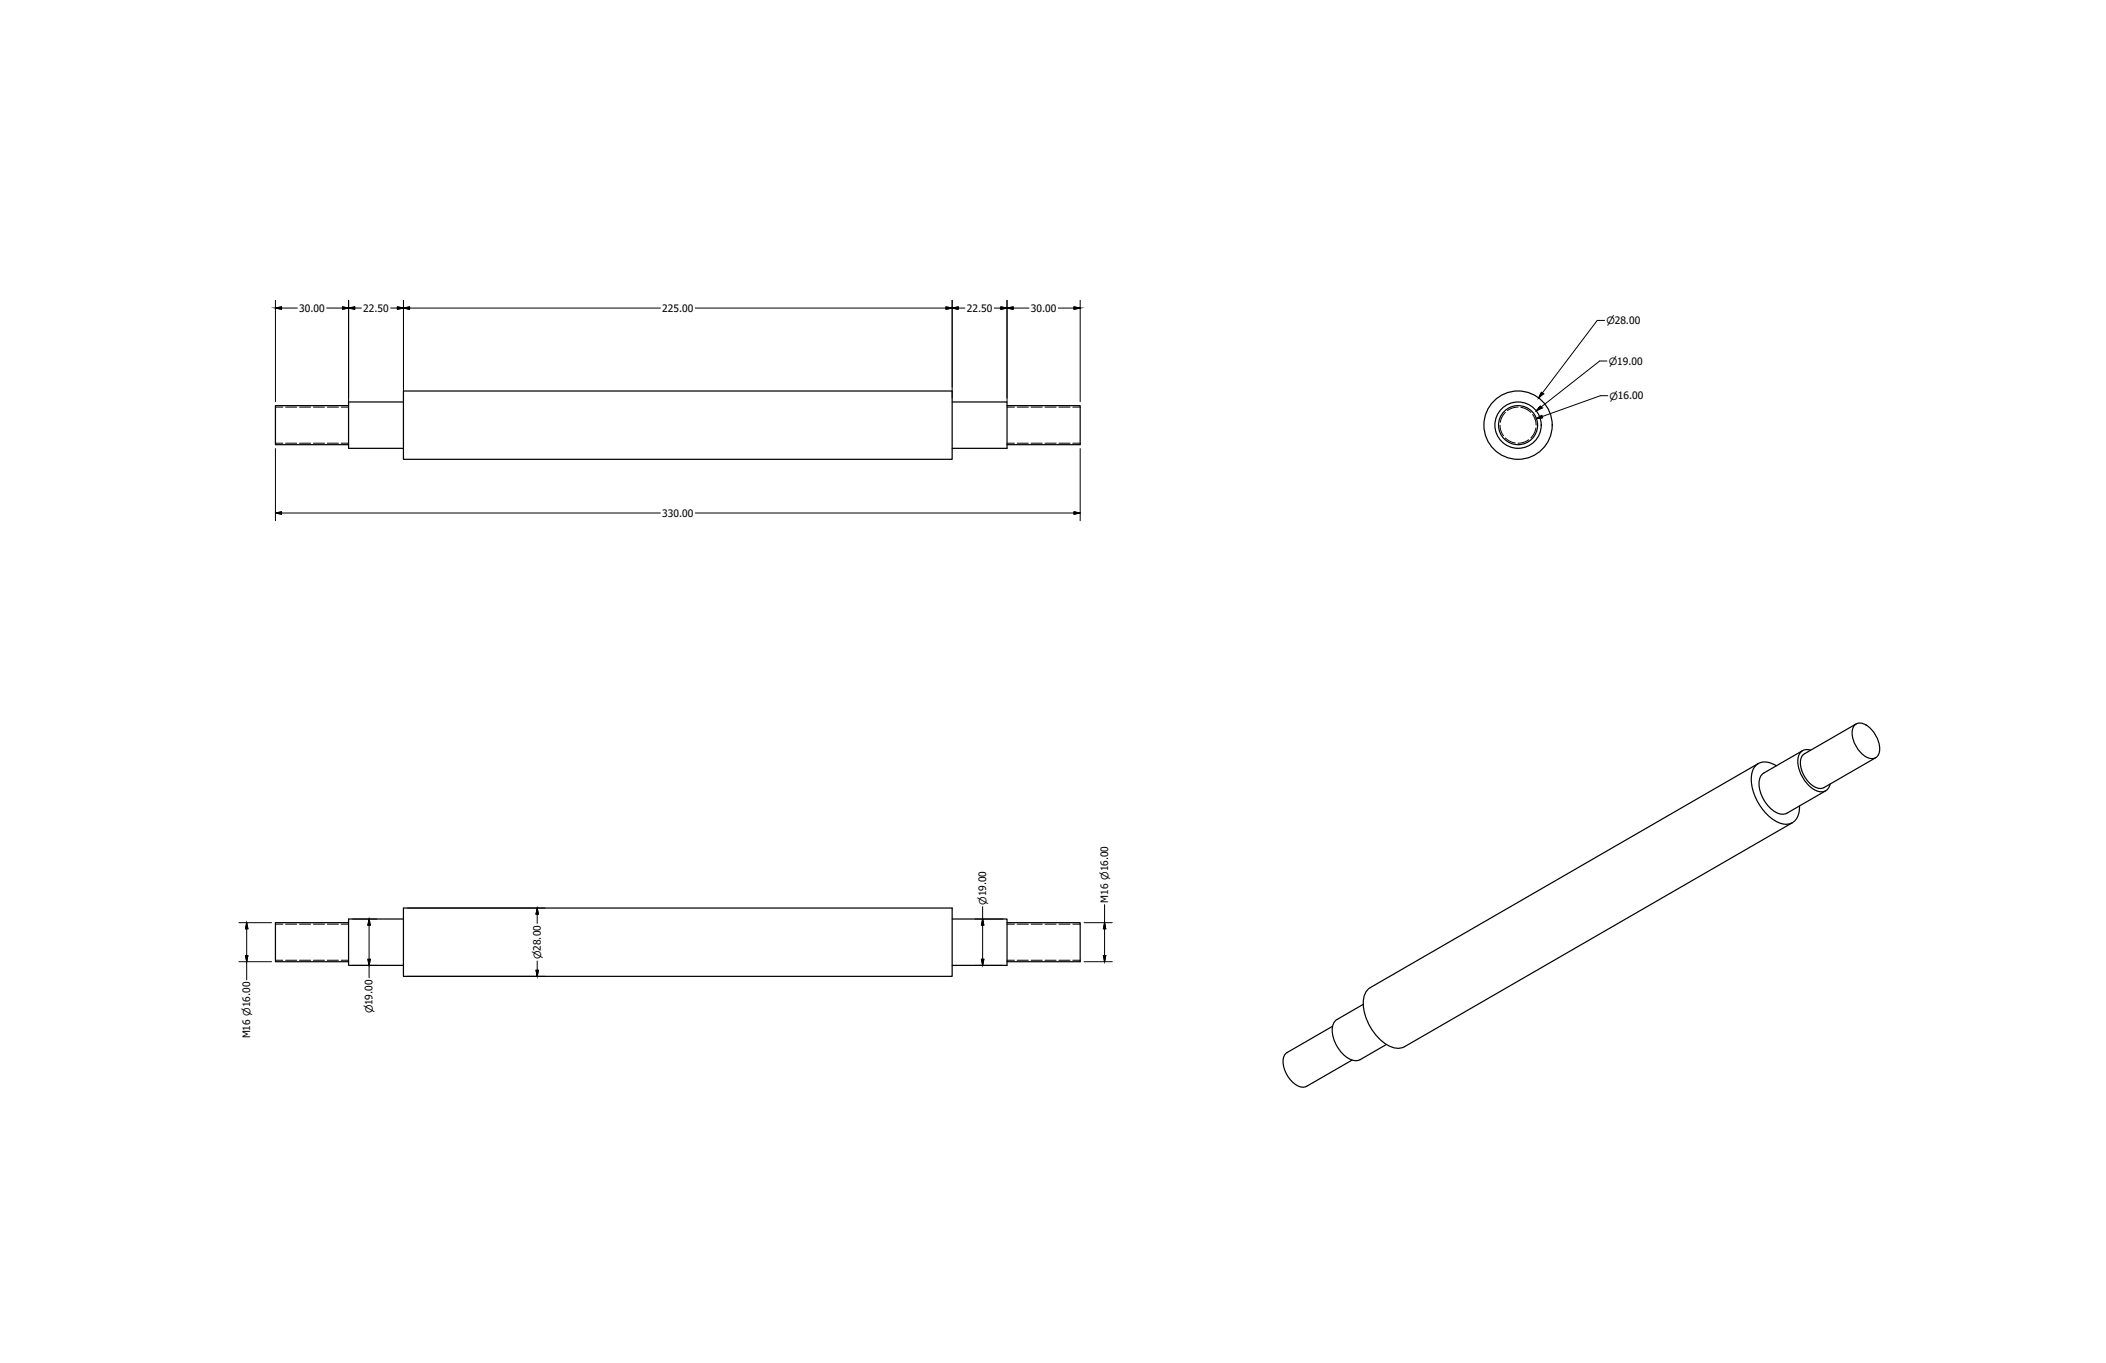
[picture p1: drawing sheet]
<svg xmlns="http://www.w3.org/2000/svg" width="864mm" height="559mm" viewBox="0 0 864 559" stroke-linecap="round" stroke-linejoin="round" font-family="sans-serif">
<!-- layer: Hidden Narrow (ANSI) -->
<g fill="none" stroke="#000" stroke-width=".41">
<path d="M112.9 166.9h3.1M117.1 166.9h4.6M122.8 166.9h4.6M128.5 166.9h4.6M134.2 166.9h4.6M139.9 166.9h3M413 166.9h3M417.1 166.9h4.6M422.8 166.9h4.6M428.5 166.9h4.6M434.2 166.9h4.6M439.9 166.9h3"/>
<path d="M615.1 174.3a7.4 7.4 0 0 0 1.4 4.4M617.3 169.1l-.2 .2a7.5 7.5 0 0 0-1.9 3.9M617.3 179.5l.2 .2a7.5 7.5 0 0 0 3.9 1.9M622.5 166.9a7.4 7.4 0 0 0-4.3 1.4M623.7 167a7.3 7.3 0 0 1 4 2.1M628.5 170l.1 .1a7.4 7.4 0 0 1 1.3 4.2M629.8 175.5a7.4 7.4 0 0 1-2 4M112.9 181.7h3.1M117.1 181.7h4.6M122.8 181.7h4.6M128.5 181.7h4.6M134.2 181.7h4.6"/>
<path d="M139.9 181.7h3M413 181.7h3M417.1 181.7h4.6M422.8 181.7h4.6M428.5 181.7h4.6M434.2 181.7h4.6M439.9 181.7h3M626.9 180.3l-.2 .1a7.4 7.4 0 0 1-4.2 1.3M112.9 378.9h3.1M117.1 378.9h4.6M122.8 378.9h4.6M128.5 378.9h4.6"/>
<path d="M134.2 378.9h4.6M139.9 378.9h3M413 378.9h3M417.1 378.9h4.6M422.8 378.9h4.6M428.5 378.9h4.6M434.2 378.9h4.6M439.9 378.9h3M112.9 393.7h3.1M117.1 393.7h4.6M122.8 393.7h4.6M128.5 393.7h4.6"/>
<path d="M134.2 393.7h4.6M139.9 393.7h3M413 393.7h3M417.1 393.7h4.6M422.8 393.7h4.6M428.5 393.7h4.6M434.2 393.7h4.6M439.9 393.7h3"/>
</g>
<!-- layer: Visible (ANSI) -->
<g fill="none" stroke="#000" stroke-width=".5">
<path d="M142.9 166.3h-30v16h30M165.4 160.3h225.1v28h-225.1zM165.4 164.8h-22.5v19h22.5M390.5 164.8h22.5v19h-22.5M413 166.3h29.9v16h-29.9M760.6 297.2a4.5 4.5 0 0 1 6.2 1.2 11.6 11.6 0 0 1 3.7 10.5 3.3 3.3 0 0 1-5.4 1.4 11.7 11.7 0 0 1-5.3-11.7zM761.2 296.8l-21.3 12.2a5.7 5.7 0 0 0-1 7 10.1 10.1 0 0 0 7.6 7.3l1.4-.4 21.3-12.2M721 313l-159.1 91.9M723.3 316.9a6.3 6.3 0 0 0-1.6 7.3 13.3 13.3 0 0 0 8.6 9.6l2.5-.4 15.9-9.2M728.4 314a6.7 6.7 0 0 0-8.4-.2 11.2 11.2 0 0 0-.7 11.6 19.1 19.1 0 0 0 11.7 12.4 5.6 5.6 0 0 0 6.9-6.1v-1.3M739.2 307.8l-15.9 9.1M742.5 307.6a3.8 3.8 0 0 0-5.3 3.9 14.2 14.2 0 0 0 8.2 12.9 3.7 3.7 0 0 0 5.1-3"/>
<path d="M735 337.3l-159.1 91.8a8.1 8.1 0 0 1-9.1-2.2 20.8 20.8 0 0 1-7.5-18 6 6 0 0 1 2.6-4M142.9 378.3h-30v16h30M165.4 372.3h225.1v28h-225.1zM165.4 376.8h-22.5v19h22.5M390.5 376.8h22.5v19h-22.5M413 378.3h29.9v16h-29.9M559 411.8l-10.7 6.2a6.3 6.3 0 0 0-1.6 7.2 13.3 13.3 0 0 0 8.6 9.6l2.5-.4 10.7-6.2M546.4 420.8l-18.6 10.7a5.7 5.7 0 0 0-1.1 6.9 10.1 10.1 0 0 0 7.6 7.3l1.5-.3 18.7-10.8"/>
<circle cx="622.5" cy="174.3" r="14"/>
<circle cx="622.5" cy="174.3" r="9.5"/>
<circle cx="622.5" cy="174.3" r="8"/>
</g>
<!-- layer: Dimension (ANSI) -->
<g fill="none" stroke="#000" stroke-width=".41">
<path d="M112.9 126.3l2.5-.5v1zM112.9 126.3h9M112.9 123.1v41.6M134 126.3h8.9l-2.4 .5v-1l2.4 .5h5.3M142.9 126.3l2.5-.5v1zM142.9 123.1v41.6M160.2 126.3h5.2l-2.4 .5v-1l2.4 .5h105.4M165.4 126.3l2.5-.5v1zM165.4 123.1v40.1M285.1 126.3h105.4l-2.6 .5v-1l5 1v-1l-2.4 .5h5.2M390.5 123.1v40.1M407.7 126.3h5.3l2.4 .5v-1l-2.4 .5h8.9"/>
<path d="M410.4 125.8l2.6 .5-2.6 .5zM413 123.1v41.6M434 126.3h8.9M440.4 125.8l2.5 .5-2.5 .5zM442.9 123.1v41.6M658 131.4h-3l-24 31.7 1.1-2.3 .8 .6-1.9 1.7M659 148h-3l-26 20.4 1.6-1.9 .7 .8-2.3 1.1M659.3 162.2h-3l-26.3 9.4 2.2-1.3 .4 .9-2.6 .4M112.9 183.9v29.6M442.9 183.9v29.6M112.9 210.3l2.5 .5v-1l-2.5 .5h157.9M285.1 210.3h157.8"/>
<path d="M440.4 209.8l2.5 .5-2.5 .5zM98 378.3h13.3M101.2 378.3l.5 2.5h-1zM101.2 378.3v16l-.5-2.5h1l-.5 2.5v7.4M144.5 376.8h10M151.4 376.8l.4 2.5h-.9zM151.4 376.8v19l-.5-2.5h.9l-.4 2.5v5M167 372.3h56.5M220.3 372.3l.5 2.5h-1zM220.3 372.3v6.3M399.8 376.8h11.5M402.9 371.7v5.1l-.5 2.5h1l-.5-2.5v19"/>
<path d="M444.5 378.3h11.6M452.9 370.9v7.4l-.5 2.5h1l-.5-2.5v16M98 394.3h13.3M144.5 395.8h10M220.3 394v6.3l-.5-2.5h1l-.5 2.5M399.8 395.8h11.5M402.4 393.3h1l-.5 2.5zM444.5 394.3h11.6M452.4 391.8h1l-.5 2.5zM167 400.3h56.5"/>
</g>
<g fill="#000" stroke="#000" stroke-width=".41">
<path d="M101.2 378.3l.5 2.5h-1zM151.4 376.8l.4 2.5h-.9zM220.3 372.3l.5 2.5h-1zM402.9 376.8l.5 2.5h-1zM452.9 378.3l.5 2.5h-1zM100.7 391.8h1l-.5 2.5zM150.9 393.3h.9l-.4 2.5zM219.8 397.8h1l-.5 2.5zM402.4 393.3h1l-.5 2.5zM452.4 391.8h1l-.5 2.5z"/>
<path d="M112.9 126.3l2.5-.5v.5zM112.9 126.3l2.5 .5v-.5z"/>
<path d="M140.5 125.8l2.4 .5h-2.4zM140.5 126.3v.5l2.4-.5z"/>
<path d="M142.9 126.3l2.5-.5v.5zM142.9 126.3l2.5 .5v-.5z"/>
<path d="M163 125.8l2.4 .5h-2.4zM163 126.3v.5l2.4-.5z"/>
<path d="M165.4 126.3l2.5-.5v.5zM165.4 126.3l2.5 .5v-.5z"/>
<path d="M387.9 125.8l2.6 .5h-2.6zM387.9 126.3v.5l2.6-.5z"/>
<path d="M390.5 126.3l2.4-.5v.5zM390.5 126.3l2.4 .5v-.5z"/>
<path d="M410.4 125.8l2.6 .5h-2.6zM410.4 126.3v.5l2.6-.5z"/>
<path d="M413 126.3l2.4-.5v.5zM413 126.3l2.4 .5v-.5z"/>
<path d="M440.4 125.8l2.5 .5h-2.5zM440.4 126.3v.5l2.5-.5z"/>
<path d="M631.6 166.5l.7 .8h-1.3zM631 167.3l-1 1.1 2.3-1.1z"/>
<path d="M632.1 160.8l.8 .6h-1.1zM631.8 161.4l-.8 1.7 1.9-1.7z"/>
<path d="M630.7 171.2l1.5-.9 .4 .9zM630 171.6l2.6-.4h-1.9z"/>
<path d="M112.9 210.3l2.5-.5v.5zM112.9 210.3l2.5 .5v-.5z"/>
<path d="M440.4 209.8l2.5 .5h-2.5zM440.4 210.3v.5l2.5-.5z"/>
</g>
<g font-size="4.2">
<text x="122.7" y="127.8">30.00</text>
<text x="149" y="127.8">22.50</text>
<text x="271.6" y="127.8">225.00</text>
<text x="396.5" y="127.8">22.50</text>
<text x="422.7" y="127.8">30.00</text>
<text x="271.6" y="211.8">330.00</text>
<text x="454.4" y="370.1" transform="rotate(-90 454.4 370.1)">M16 ⌀16.00</text>
<text x="102.6" y="425.7" transform="rotate(-90 102.6 425.7)">M16 ⌀16.00</text>
</g>
<g font-size="4.1">
<text x="658.7" y="132.9">⌀28.00</text>
<text x="659.7" y="149.6">⌀19.00</text>
<text x="660" y="163.8">⌀16.00</text>
<text x="404.5" y="371" transform="rotate(-90 404.5 371)">⌀19.00</text>
<text x="221.9" y="393.2" transform="rotate(-90 221.9 393.2)">⌀28.00</text>
<text x="152.9" y="415.5" transform="rotate(-90 152.9 415.5)">⌀19.00</text>
</g>
</svg>
